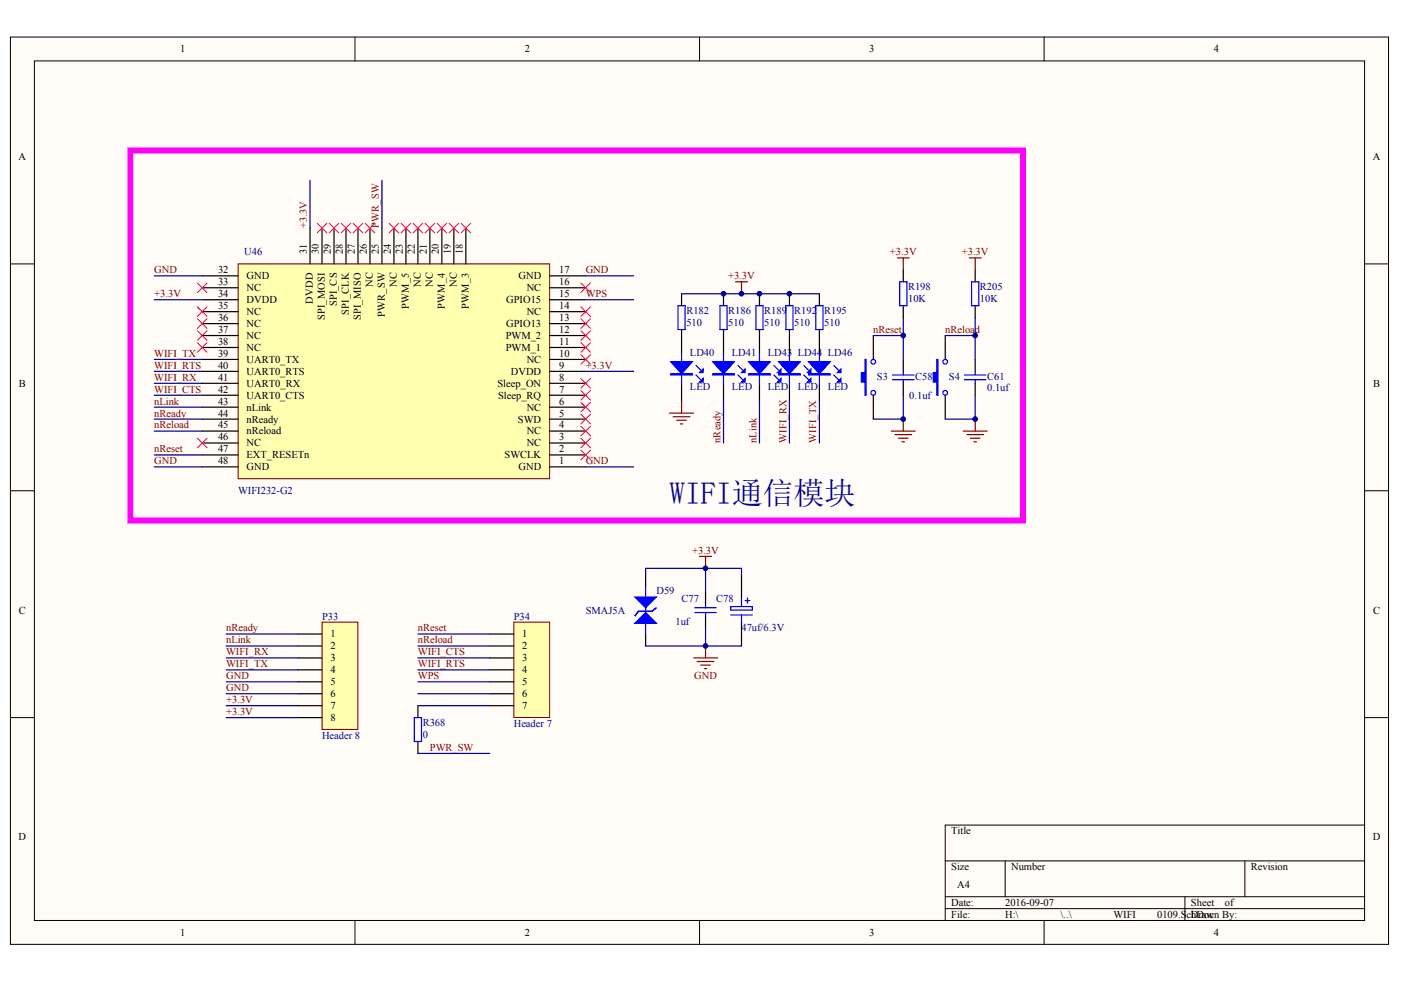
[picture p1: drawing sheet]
# Altium schematic sheet 如意硬件WIFI模块0831.SchDoc
size A4

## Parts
C58  0.1uf  [0603C-1]
C61  0.1uf  [0603C-1]
C77  1uf  [0603C-1]
C78  47uf/6.3V  [1206D-S]
D59  SMAJ5A  [SMB]
LD40  LED  [LED_Z1]
LD41  LED  [LED_Z1]
LD43  LED  [LED_Z1]
LD44  LED  [LED_Z1]
LD46  LED  [LED_Z1]
P33  Header 8  [HDR1X8]
P34  Header 7  [HDR1X7]
R182  510  [0603R-1]
R186  510  [0603R-1]
R189  510  [0603R-1]
R192  510  [0603R-1]
R195  510  [0603R-1]
R198  10K  [0603R-1]
R205  10K  [0603R-1]
R368  0  [0603R-1]
S3  SW-PB  [SW_PB4_A1]  (value not drawn)
S4  SW-PB  [SW_PB4_A1]  (value not drawn)
U46  WIFI232-G2  [USR-WIFI232-G2]

## Blocks framed on the sheet
WIFI通信模块: C58 C61 LD40 LD41 LD43 LD44 LD46 R182 R186 R189 R192 R195 R198 R205 S3 S4 U46

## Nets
+3.3V: C77.1 C78.1 D59.2(K) P33.7 P33.8 R182.1 R186.1 R189.1 R192.1 R195.1 R198.1 R205.1 U46.9(DVDD) U46.31(DVDD) U46.34(DVDD)
GND: C58.2 C61.2 C77.2 C78.2 D59.1(A) LD40.2 P33.5 P33.6 S3.1 S4.1 U46.1(GND) U46.17(GND) U46.32(GND) U46.48(GND)
nLink: LD43.2 P33.2 U46.43(nLink)
nReady: LD41.2 P33.1 U46.44(nReady)
nReload: C61.1 P34.2 R205.2 S4.2 U46.45(nReload)
nReset: C58.1 P34.1 R198.2 S3.2 U46.47(EXT_RESETn)
PWR_SW: R368.2 U46.25(PWR_SW)
WIFI_CTS: P34.3 U46.42(UART0_CTS)
WIFI_RTS: P34.4 U46.40(UART0_RTS)
WIFI_RX: LD44.2 P33.3 U46.41(UART0_RX)
WIFI_TX: LD46.2 P33.4 U46.39(UART0_TX)
WPS: P34.5 U46.15(GPIO15)
NetLD40_1: LD40.1 R182.2
NetLD41_1: LD41.1 R186.2
NetLD43_1: LD43.1 R189.2
NetLD44_1: LD44.1 R192.2
NetLD46_1: LD46.1 R195.2
NetP34_7: P34.7 R368.1

Not connected (* = marked no-connect by the designer): P34 6; U46 2(SWCLK)* 3(NC)* 4(NC)* 5(SWD)* 6(NC)* 7(Sleep_RQ)* 8(Sleep_ON)* 10(NC)* 11(PWM_1)* 12(PWM_2)* 13(GPIO13)* 14(NC)* 16(NC)* 18(PWM_3)* 19(NC)* 20(PWM_4)* 21(NC)* 22(NC)* 23(PWM_5)* 24(NC)* 26(NC)* 27(SPI_MISO)* 28(SPI_CLK)* 29(SPI_CS)* 30(SPI_MOSI)* 33(NC)* 35(NC)* 36(NC)* 37(NC)* 38(NC)* 46(NC)*
